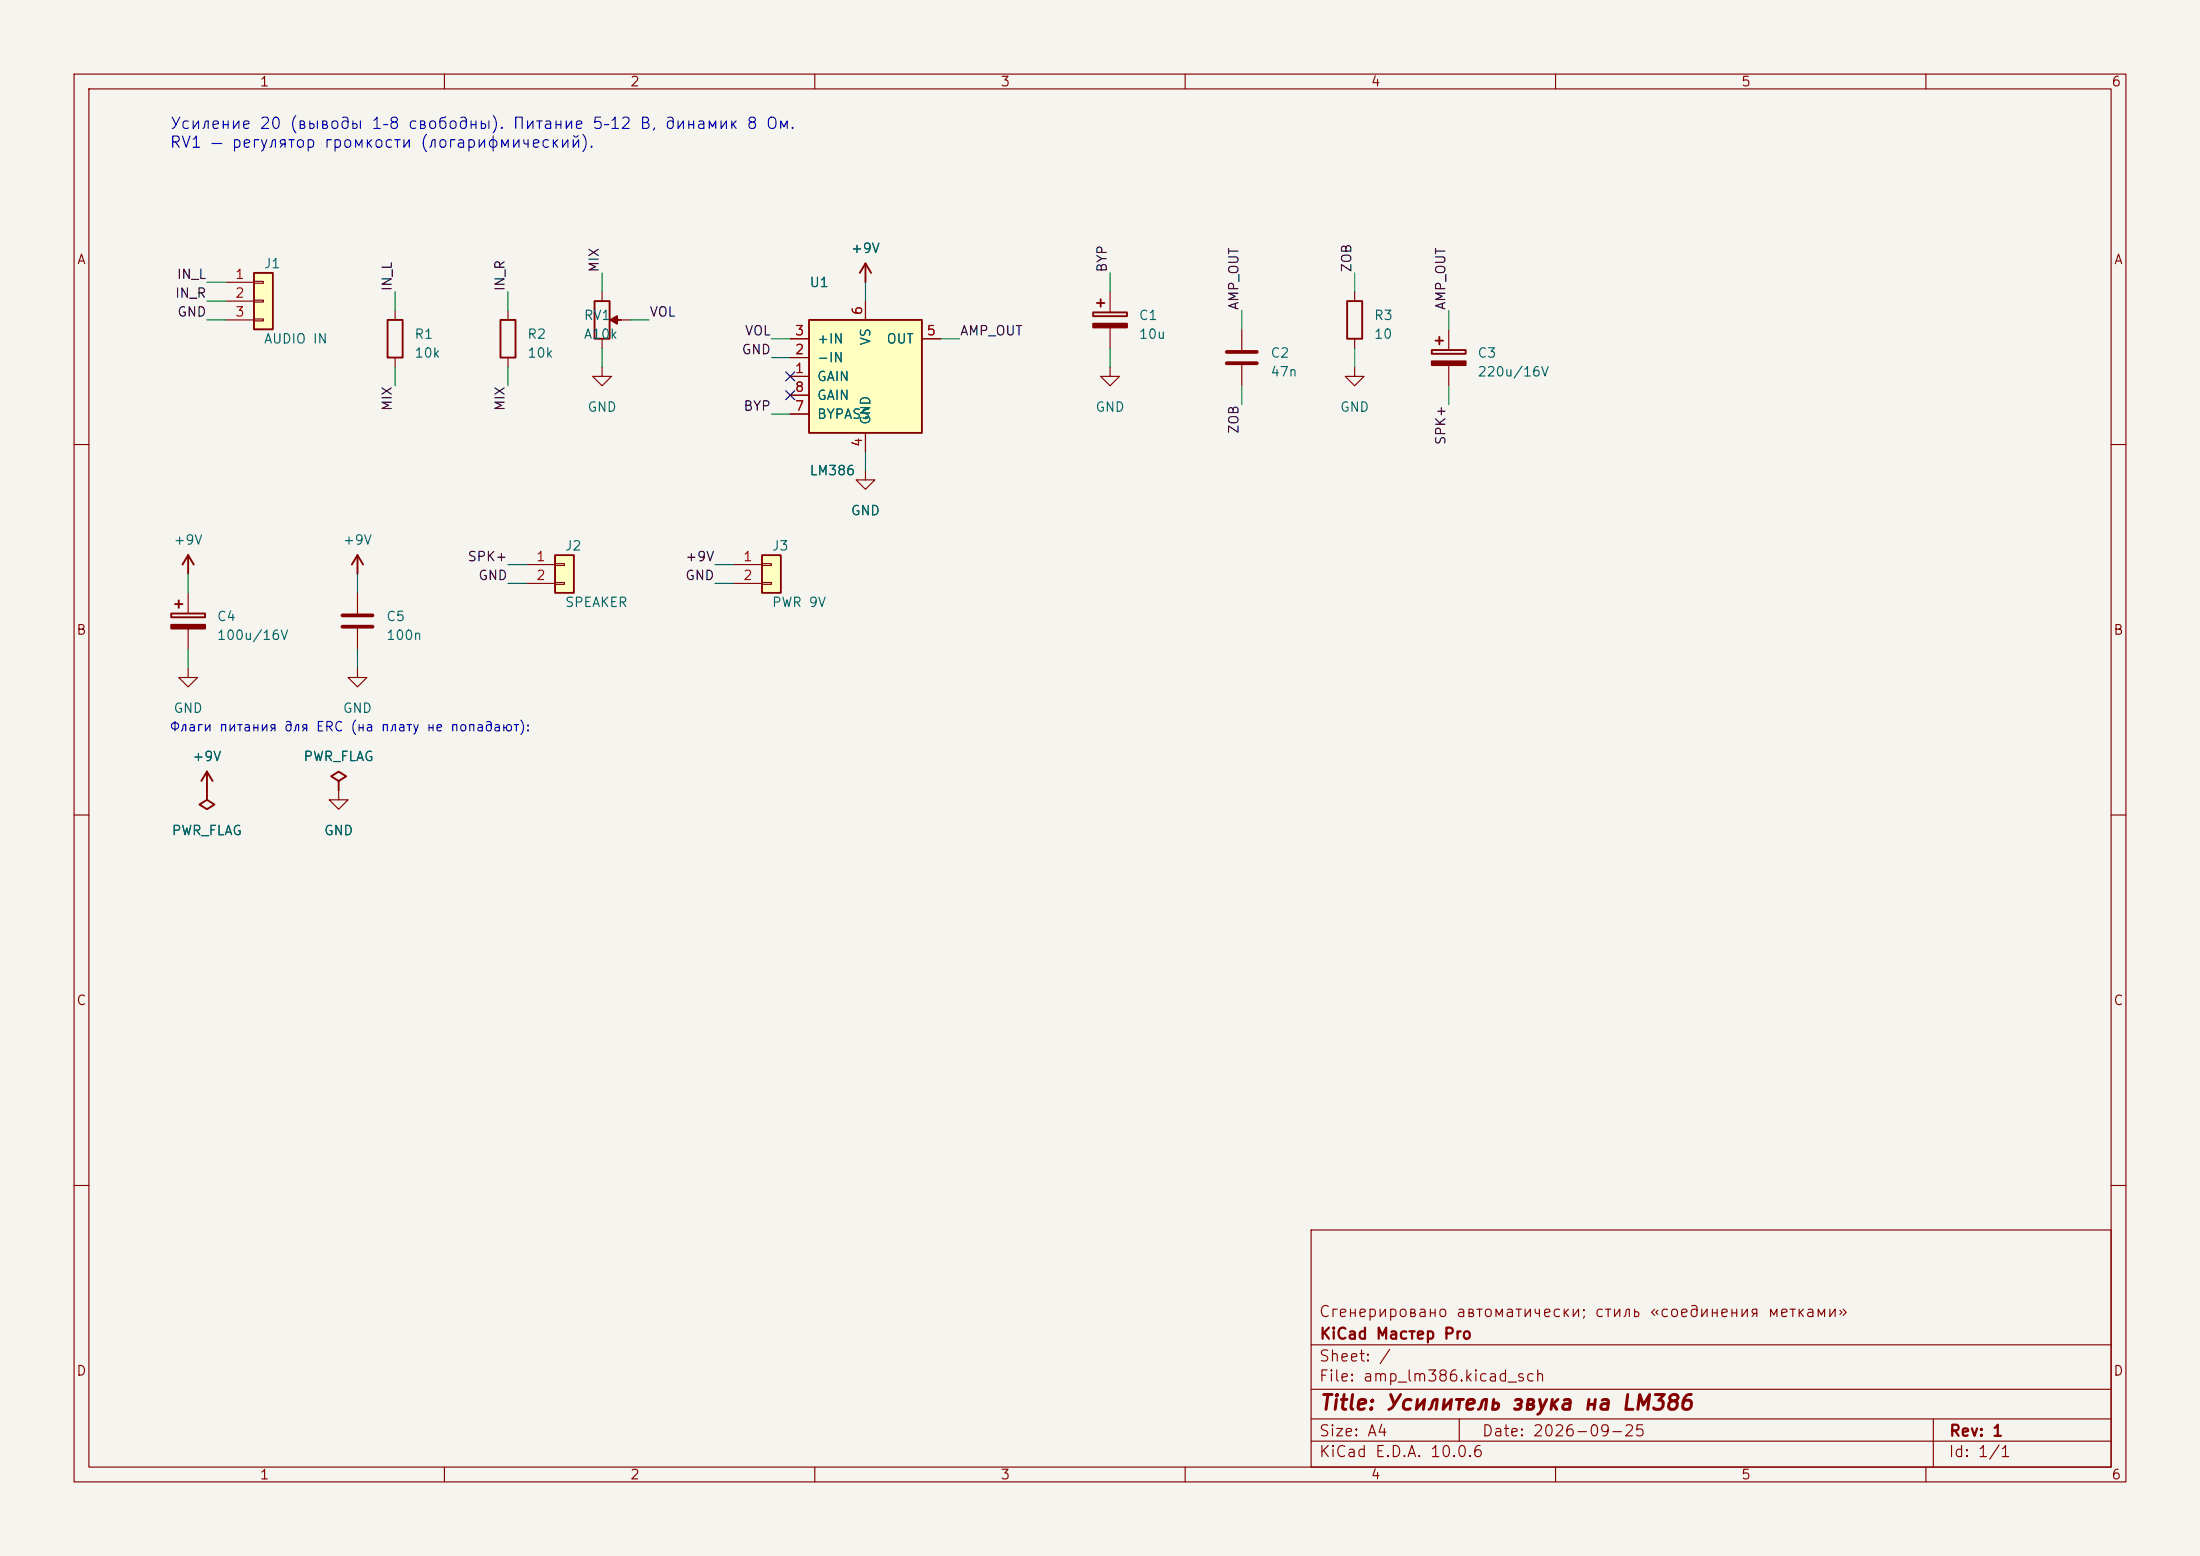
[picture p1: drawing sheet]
(kicad_sch (version 20231120) (generator "eeschema") (generator_version "8.0")
 (paper "A4")
 (title_block (title "Усилитель звука на LM386") (date "2026-09-25") (rev "1") (company "KiCad Мастер Pro") (comment 1 "Сгенерировано автоматически; стиль «соединения метками»"))
 (lib_symbols (symbol "KiCadMaster:Conn_01x03" (pin_numbers) (pin_names (offset 0) hide) (exclude_from_sim no) (in_bom yes) (on_board yes) (property "Reference" "J" (at 0 5.08 0) (effects (font (size 1.27 1.27)))) (property "Value" "Conn_01x03" (at 0 -5.08 0) (effects (font (size 1.27 1.27)))) (property "Footprint" "" (at 0 0 0) (effects (font (size 1.27 1.27)) hide)) (property "Datasheet" "~" (at 0 0 0) (effects (font (size 1.27 1.27)) hide)) (property "Description" "Разъём" (at 0 0 0) (effects (font (size 1.27 1.27)) hide)) (symbol "Conn_01x03_0_1" (rectangle (start -1.27 3.81) (end 1.27 -3.81) (stroke (width 0.254) (type default)) (fill (type background))) (rectangle (start -1.27 2.667) (end 0 2.413) (stroke (width 0.1524) (type default)) (fill (type none))) (rectangle (start -1.27 0.127) (end 0 -0.127) (stroke (width 0.1524) (type default)) (fill (type none))) (rectangle (start -1.27 -2.413) (end 0 -2.667) (stroke (width 0.1524) (type default)) (fill (type none)))) (symbol "Conn_01x03_1_1" (pin passive line (at -5.08 2.54 0) (length 3.81) (name "Pin_1" (effects (font (size 1.27 1.27)))) (number "1" (effects (font (size 1.27 1.27))))) (pin passive line (at -5.08 0 0) (length 3.81) (name "Pin_2" (effects (font (size 1.27 1.27)))) (number "2" (effects (font (size 1.27 1.27))))) (pin passive line (at -5.08 -2.54 0) (length 3.81) (name "Pin_3" (effects (font (size 1.27 1.27)))) (number "3" (effects (font (size 1.27 1.27))))))) (symbol "KiCadMaster:R" (pin_numbers hide) (pin_names (offset 0) hide) (exclude_from_sim no) (in_bom yes) (on_board yes) (property "Reference" "R" (at 2.54 0.635 0) (effects (font (size 1.27 1.27)))) (property "Value" "R" (at 2.54 -1.905 0) (effects (font (size 1.27 1.27)))) (property "Footprint" "" (at 0 0 0) (effects (font (size 1.27 1.27)) hide)) (property "Datasheet" "~" (at 0 0 0) (effects (font (size 1.27 1.27)) hide)) (property "Description" "Резистор" (at 0 0 0) (effects (font (size 1.27 1.27)) hide)) (symbol "R_0_1" (rectangle (start -1.016 -2.54) (end 1.016 2.54) (stroke (width 0.254) (type default)) (fill (type none)))) (symbol "R_1_1" (pin passive line (at 0 3.81 270) (length 1.27) (name "~" (effects (font (size 1.27 1.27)))) (number "1" (effects (font (size 1.27 1.27))))) (pin passive line (at 0 -3.81 90) (length 1.27) (name "~" (effects (font (size 1.27 1.27)))) (number "2" (effects (font (size 1.27 1.27))))))) (symbol "KiCadMaster:R_Potentiometer" (pin_numbers hide) (pin_names (offset 0) hide) (exclude_from_sim no) (in_bom yes) (on_board yes) (property "Reference" "RV" (at -2.54 0.635 0) (effects (font (size 1.27 1.27)))) (property "Value" "R_Potentiometer" (at -2.54 -1.905 0) (effects (font (size 1.27 1.27)))) (property "Footprint" "" (at 0 0 0) (effects (font (size 1.27 1.27)) hide)) (property "Datasheet" "~" (at 0 0 0) (effects (font (size 1.27 1.27)) hide)) (property "Description" "Потенциометр" (at 0 0 0) (effects (font (size 1.27 1.27)) hide)) (symbol "R_Potentiometer_0_1" (rectangle (start -1.016 -2.54) (end 1.016 2.54) (stroke (width 0.254) (type default)) (fill (type none))) (polyline (pts (xy 2.54 0) (xy 1.524 0)) (stroke (width 0.254) (type default)) (fill (type none))) (polyline (pts (xy 1.143 0) (xy 2.032 0.508) (xy 2.032 -0.508) (xy 1.143 0)) (stroke (width 0.254) (type default)) (fill (type outline)))) (symbol "R_Potentiometer_1_1" (pin passive line (at 0 3.81 270) (length 1.27) (name "1" (effects (font (size 1.27 1.27)))) (number "1" (effects (font (size 1.27 1.27))))) (pin passive line (at 3.81 0 180) (length 1.27) (name "2" (effects (font (size 1.27 1.27)))) (number "2" (effects (font (size 1.27 1.27))))) (pin passive line (at 0 -3.81 90) (length 1.27) (name "3" (effects (font (size 1.27 1.27)))) (number "3" (effects (font (size 1.27 1.27))))))) (symbol "KiCadMaster:LM386" (pin_numbers) (pin_names (offset 1.016)) (exclude_from_sim no) (in_bom yes) (on_board yes) (property "Reference" "U" (at -7.62 12.7 0) (effects (font (size 1.27 1.27)))) (property "Value" "LM386" (at -7.62 -12.7 0) (effects (font (size 1.27 1.27)))) (property "Footprint" "" (at 0 0 0) (effects (font (size 1.27 1.27)) hide)) (property "Datasheet" "~" (at 0 0 0) (effects (font (size 1.27 1.27)) hide)) (property "Description" "Аудиоусилитель LM386" (at 0 0 0) (effects (font (size 1.27 1.27)) hide)) (property "ki_keywords" "audio amplifier" (at 0 0 0) (effects (font (size 1.27 1.27)) hide)) (symbol "LM386_0_1" (rectangle (start -7.62 7.62) (end 7.62 -7.62) (stroke (width 0.254) (type default)) (fill (type background)))) (symbol "LM386_1_1" (pin input line (at -10.16 5.08 0) (length 2.54) (name "+IN" (effects (font (size 1.27 1.27)))) (number "3" (effects (font (size 1.27 1.27))))) (pin input line (at -10.16 2.54 0) (length 2.54) (name "-IN" (effects (font (size 1.27 1.27)))) (number "2" (effects (font (size 1.27 1.27))))) (pin passive line (at -10.16 0 0) (length 2.54) (name "GAIN" (effects (font (size 1.27 1.27)))) (number "1" (effects (font (size 1.27 1.27))))) (pin passive line (at -10.16 -2.54 0) (length 2.54) (name "GAIN" (effects (font (size 1.27 1.27)))) (number "8" (effects (font (size 1.27 1.27))))) (pin passive line (at -10.16 -5.08 0) (length 2.54) (name "BYPASS" (effects (font (size 1.27 1.27)))) (number "7" (effects (font (size 1.27 1.27))))) (pin output line (at 10.16 5.08 180) (length 2.54) (name "OUT" (effects (font (size 1.27 1.27)))) (number "5" (effects (font (size 1.27 1.27))))) (pin power_in line (at 0 10.16 270) (length 2.54) (name "VS" (effects (font (size 1.27 1.27)))) (number "6" (effects (font (size 1.27 1.27))))) (pin power_in line (at 0 -10.16 90) (length 2.54) (name "GND" (effects (font (size 1.27 1.27)))) (number "4" (effects (font (size 1.27 1.27))))))) (symbol "KiCadMaster:C_Polarized" (pin_numbers hide) (pin_names (offset 0) hide) (exclude_from_sim no) (in_bom yes) (on_board yes) (property "Reference" "C" (at 3.81 0.635 0) (effects (font (size 1.27 1.27)))) (property "Value" "C_Polarized" (at 3.81 -1.905 0) (effects (font (size 1.27 1.27)))) (property "Footprint" "" (at 0 0 0) (effects (font (size 1.27 1.27)) hide)) (property "Datasheet" "~" (at 0 0 0) (effects (font (size 1.27 1.27)) hide)) (property "Description" "Полярный конденсатор" (at 0 0 0) (effects (font (size 1.27 1.27)) hide)) (symbol "C_Polarized_0_1" (rectangle (start -2.286 0.508) (end 2.286 1.016) (stroke (width 0.254) (type default)) (fill (type none))) (rectangle (start -2.286 -1.016) (end 2.286 -0.508) (stroke (width 0.254) (type default)) (fill (type outline))) (polyline (pts (xy -1.778 2.286) (xy -0.762 2.286)) (stroke (width 0.254) (type default)) (fill (type none))) (polyline (pts (xy -1.27 2.794) (xy -1.27 1.778)) (stroke (width 0.254) (type default)) (fill (type none)))) (symbol "C_Polarized_1_1" (pin passive line (at 0 3.81 270) (length 2.794) (name "~" (effects (font (size 1.27 1.27)))) (number "1" (effects (font (size 1.27 1.27))))) (pin passive line (at 0 -3.81 90) (length 2.794) (name "~" (effects (font (size 1.27 1.27)))) (number "2" (effects (font (size 1.27 1.27))))))) (symbol "KiCadMaster:C" (pin_numbers hide) (pin_names (offset 0) hide) (exclude_from_sim no) (in_bom yes) (on_board yes) (property "Reference" "C" (at 3.81 0.635 0) (effects (font (size 1.27 1.27)))) (property "Value" "C" (at 3.81 -1.905 0) (effects (font (size 1.27 1.27)))) (property "Footprint" "" (at 0 0 0) (effects (font (size 1.27 1.27)) hide)) (property "Datasheet" "~" (at 0 0 0) (effects (font (size 1.27 1.27)) hide)) (property "Description" "Конденсатор" (at 0 0 0) (effects (font (size 1.27 1.27)) hide)) (symbol "C_0_1" (polyline (pts (xy -2.032 0.762) (xy 2.032 0.762)) (stroke (width 0.508) (type default)) (fill (type none))) (polyline (pts (xy -2.032 -0.762) (xy 2.032 -0.762)) (stroke (width 0.508) (type default)) (fill (type none)))) (symbol "C_1_1" (pin passive line (at 0 3.81 270) (length 3.048) (name "~" (effects (font (size 1.27 1.27)))) (number "1" (effects (font (size 1.27 1.27))))) (pin passive line (at 0 -3.81 90) (length 3.048) (name "~" (effects (font (size 1.27 1.27)))) (number "2" (effects (font (size 1.27 1.27))))))) (symbol "KiCadMaster:Conn_01x02" (pin_numbers) (pin_names (offset 0) hide) (exclude_from_sim no) (in_bom yes) (on_board yes) (property "Reference" "J" (at 0 5.08 0) (effects (font (size 1.27 1.27)))) (property "Value" "Conn_01x02" (at 0 -2.54 0) (effects (font (size 1.27 1.27)))) (property "Footprint" "" (at 0 0 0) (effects (font (size 1.27 1.27)) hide)) (property "Datasheet" "~" (at 0 0 0) (effects (font (size 1.27 1.27)) hide)) (property "Description" "Разъём" (at 0 0 0) (effects (font (size 1.27 1.27)) hide)) (symbol "Conn_01x02_0_1" (rectangle (start -1.27 3.81) (end 1.27 -1.27) (stroke (width 0.254) (type default)) (fill (type background))) (rectangle (start -1.27 2.667) (end 0 2.413) (stroke (width 0.1524) (type default)) (fill (type none))) (rectangle (start -1.27 0.127) (end 0 -0.127) (stroke (width 0.1524) (type default)) (fill (type none)))) (symbol "Conn_01x02_1_1" (pin passive line (at -5.08 2.54 0) (length 3.81) (name "Pin_1" (effects (font (size 1.27 1.27)))) (number "1" (effects (font (size 1.27 1.27))))) (pin passive line (at -5.08 0 0) (length 3.81) (name "Pin_2" (effects (font (size 1.27 1.27)))) (number "2" (effects (font (size 1.27 1.27))))))) (symbol "KiCadMaster:GND" (power) (pin_numbers hide) (pin_names (offset 0) hide) (exclude_from_sim no) (in_bom yes) (on_board yes) (property "Reference" "#PWR" (at 0 -6.35 0) (effects (font (size 1.27 1.27)) hide)) (property "Value" "GND" (at 0 -3.81 0) (effects (font (size 1.27 1.27)))) (property "Footprint" "" (at 0 0 0) (effects (font (size 1.27 1.27)) hide)) (property "Datasheet" "~" (at 0 0 0) (effects (font (size 1.27 1.27)) hide)) (property "Description" "Символ питания: GND" (at 0 0 0) (effects (font (size 1.27 1.27)) hide)) (symbol "GND_0_1" (polyline (pts (xy 0 0) (xy 0 -1.27) (xy 1.27 -1.27) (xy 0 -2.54) (xy -1.27 -1.27) (xy 0 -1.27)) (stroke (width 0) (type default)) (fill (type none)))) (symbol "GND_1_1" (pin power_in line (at 0 0 270) (length 0) hide (name "GND" (effects (font (size 1.27 1.27)))) (number "1" (effects (font (size 1.27 1.27))))))) (symbol "KiCadMaster:+9V" (power) (pin_numbers hide) (pin_names (offset 0) hide) (exclude_from_sim no) (in_bom yes) (on_board yes) (property "Reference" "#PWR" (at 0 -3.81 0) (effects (font (size 1.27 1.27)) hide)) (property "Value" "+9V" (at 0 3.556 0) (effects (font (size 1.27 1.27)))) (property "Footprint" "" (at 0 0 0) (effects (font (size 1.27 1.27)) hide)) (property "Datasheet" "~" (at 0 0 0) (effects (font (size 1.27 1.27)) hide)) (property "Description" "Символ питания: +9V" (at 0 0 0) (effects (font (size 1.27 1.27)) hide)) (symbol "+9V_0_1" (polyline (pts (xy -0.762 1.27) (xy 0 2.54)) (stroke (width 0.254) (type default)) (fill (type none))) (polyline (pts (xy 0 0) (xy 0 2.54)) (stroke (width 0.254) (type default)) (fill (type none))) (polyline (pts (xy 0 2.54) (xy 0.762 1.27)) (stroke (width 0.254) (type default)) (fill (type none)))) (symbol "+9V_1_1" (pin power_in line (at 0 0 90) (length 0) hide (name "+9V" (effects (font (size 1.27 1.27)))) (number "1" (effects (font (size 1.27 1.27))))))) (symbol "KiCadMaster:PWR_FLAG" (power) (pin_numbers hide) (pin_names (offset 0) hide) (exclude_from_sim no) (in_bom yes) (on_board yes) (property "Reference" "#FLG" (at 0 1.905 0) (effects (font (size 1.27 1.27)) hide)) (property "Value" "PWR_FLAG" (at 0 3.81 0) (effects (font (size 1.27 1.27)))) (property "Footprint" "" (at 0 0 0) (effects (font (size 1.27 1.27)) hide)) (property "Datasheet" "~" (at 0 0 0) (effects (font (size 1.27 1.27)) hide)) (property "Description" "Флаг: цепь запитана извне (для ERC)" (at 0 0 0) (effects (font (size 1.27 1.27)) hide)) (symbol "PWR_FLAG_0_1" (polyline (pts (xy 0 0) (xy 0 1.27) (xy -1.016 1.905) (xy 0 2.54) (xy 1.016 1.905) (xy 0 1.27)) (stroke (width 0.254) (type default)) (fill (type none)))) (symbol "PWR_FLAG_1_1" (pin power_out line (at 0 0 90) (length 0) hide (name "pwr" (effects (font (size 1.27 1.27)))) (number "1" (effects (font (size 1.27 1.27))))))))
 (symbol (lib_id "KiCadMaster:Conn_01x03") (at 35.56 40.64 0) (unit 1) (exclude_from_sim no) (in_bom yes) (on_board yes) (dnp no) (property "Reference" "J1" (at 35.56 35.56 0) (effects (font (size 1.27 1.27)) (justify left))) (property "Value" "AUDIO IN" (at 35.56 45.72 0) (effects (font (size 1.27 1.27)) (justify left))) (property "Footprint" "Connector_PinHeader_2.54mm:PinHeader_1x03_P2.54mm_Vertical" (at 35.56 40.64 0) (effects (font (size 1.27 1.27)) hide)) (property "Datasheet" "~" (at 35.56 40.64 0) (effects (font (size 1.27 1.27)) hide)) (property "Description" "Линейный вход (L+R смешиваются резисторами)" (at 35.56 40.64 0) (effects (font (size 1.27 1.27)) hide)) (pin "1") (pin "2") (pin "3"))
 (wire (pts (xy 30.48 38.1) (xy 27.94 38.1)) (stroke (width 0) (type default)))
 (label "IN_L" (at 27.94 38.1 180) (fields_autoplaced yes) (effects (font (size 1.27 1.27)) (justify right bottom)))
 (wire (pts (xy 30.48 40.64) (xy 27.94 40.64)) (stroke (width 0) (type default)))
 (label "IN_R" (at 27.94 40.64 180) (fields_autoplaced yes) (effects (font (size 1.27 1.27)) (justify right bottom)))
 (wire (pts (xy 30.48 43.18) (xy 27.94 43.18)) (stroke (width 0) (type default)))
 (label "GND" (at 27.94 43.18 180) (fields_autoplaced yes) (effects (font (size 1.27 1.27)) (justify right bottom)))
 (symbol (lib_id "KiCadMaster:R") (at 53.34 45.72 0) (unit 1) (exclude_from_sim no) (in_bom yes) (on_board yes) (dnp no) (property "Reference" "R1" (at 55.88 45.085 0) (effects (font (size 1.27 1.27)) (justify left))) (property "Value" "10k" (at 55.88 47.625 0) (effects (font (size 1.27 1.27)) (justify left))) (property "Footprint" "Resistor_SMD:R_0805_2012Metric" (at 53.34 45.72 0) (effects (font (size 1.27 1.27)) hide)) (property "Datasheet" "~" (at 53.34 45.72 0) (effects (font (size 1.27 1.27)) hide)) (property "Description" "Смешение левого" (at 53.34 45.72 0) (effects (font (size 1.27 1.27)) hide)) (pin "1") (pin "2"))
 (wire (pts (xy 53.34 41.91) (xy 53.34 39.37)) (stroke (width 0) (type default)))
 (label "IN_L" (at 53.34 39.37 90) (fields_autoplaced yes) (effects (font (size 1.27 1.27)) (justify left bottom)))
 (wire (pts (xy 53.34 49.53) (xy 53.34 52.07)) (stroke (width 0) (type default)))
 (label "MIX" (at 53.34 52.07 270) (fields_autoplaced yes) (effects (font (size 1.27 1.27)) (justify right bottom)))
 (symbol (lib_id "KiCadMaster:R") (at 68.58 45.72 0) (unit 1) (exclude_from_sim no) (in_bom yes) (on_board yes) (dnp no) (property "Reference" "R2" (at 71.12 45.085 0) (effects (font (size 1.27 1.27)) (justify left))) (property "Value" "10k" (at 71.12 47.625 0) (effects (font (size 1.27 1.27)) (justify left))) (property "Footprint" "Resistor_SMD:R_0805_2012Metric" (at 68.58 45.72 0) (effects (font (size 1.27 1.27)) hide)) (property "Datasheet" "~" (at 68.58 45.72 0) (effects (font (size 1.27 1.27)) hide)) (property "Description" "Смешение правого" (at 68.58 45.72 0) (effects (font (size 1.27 1.27)) hide)) (pin "1") (pin "2"))
 (wire (pts (xy 68.58 41.91) (xy 68.58 39.37)) (stroke (width 0) (type default)))
 (label "IN_R" (at 68.58 39.37 90) (fields_autoplaced yes) (effects (font (size 1.27 1.27)) (justify left bottom)))
 (wire (pts (xy 68.58 49.53) (xy 68.58 52.07)) (stroke (width 0) (type default)))
 (label "MIX" (at 68.58 52.07 270) (fields_autoplaced yes) (effects (font (size 1.27 1.27)) (justify right bottom)))
 (symbol (lib_id "KiCadMaster:R_Potentiometer") (at 81.28 43.18 0) (unit 1) (exclude_from_sim no) (in_bom yes) (on_board yes) (dnp no) (property "Reference" "RV1" (at 78.74 42.545 0) (effects (font (size 1.27 1.27)) (justify left))) (property "Value" "A10k" (at 78.74 45.085 0) (effects (font (size 1.27 1.27)) (justify left))) (property "Footprint" "Potentiometer_THT:Potentiometer_Alps_RK09K_Single_Vertical" (at 81.28 43.18 0) (effects (font (size 1.27 1.27)) hide)) (property "Datasheet" "~" (at 81.28 43.18 0) (effects (font (size 1.27 1.27)) hide)) (property "Description" "Громкость" (at 81.28 43.18 0) (effects (font (size 1.27 1.27)) hide)) (pin "1") (pin "2") (pin "3"))
 (wire (pts (xy 81.28 39.37) (xy 81.28 36.83)) (stroke (width 0) (type default)))
 (label "MIX" (at 81.28 36.83 90) (fields_autoplaced yes) (effects (font (size 1.27 1.27)) (justify left bottom)))
 (wire (pts (xy 85.09 43.18) (xy 87.63 43.18)) (stroke (width 0) (type default)))
 (label "VOL" (at 87.63 43.18 0) (fields_autoplaced yes) (effects (font (size 1.27 1.27)) (justify left bottom)))
 (wire (pts (xy 81.28 46.99) (xy 81.28 49.53)) (stroke (width 0) (type default)))
 (symbol (lib_id "KiCadMaster:GND") (at 81.28 49.53 0) (unit 1) (exclude_from_sim no) (in_bom yes) (on_board yes) (dnp no) (property "Reference" "#PWR01" (at 81.28 49.53 0) (effects (font (size 1.27 1.27)) hide)) (property "Value" "GND" (at 81.28 54.93 0) (effects (font (size 1.27 1.27)))) (property "Footprint" "" (at 81.28 49.53 0) (effects (font (size 1.27 1.27)) hide)) (property "Datasheet" "" (at 81.28 49.53 0) (effects (font (size 1.27 1.27)) hide)) (property "Description" "" (at 81.28 49.53 0) (effects (font (size 1.27 1.27)) hide)) (pin "1"))
 (symbol (lib_id "KiCadMaster:LM386") (at 116.84 50.8 0) (unit 1) (exclude_from_sim no) (in_bom yes) (on_board yes) (dnp no) (property "Reference" "U1" (at 109.22 38.1 0) (effects (font (size 1.27 1.27)) (justify left))) (property "Value" "LM386" (at 109.22 63.5 0) (effects (font (size 1.27 1.27)) (justify left))) (property "Footprint" "Package_DIP:DIP-8_W7.62mm" (at 116.84 50.8 0) (effects (font (size 1.27 1.27)) hide)) (property "Datasheet" "~" (at 116.84 50.8 0) (effects (font (size 1.27 1.27)) hide)) (property "Description" "Усилитель" (at 116.84 50.8 0) (effects (font (size 1.27 1.27)) hide)) (pin "3") (pin "2") (pin "1") (pin "8") (pin "7") (pin "5") (pin "6") (pin "4"))
 (wire (pts (xy 106.68 45.72) (xy 104.14 45.72)) (stroke (width 0) (type default)))
 (label "VOL" (at 104.14 45.72 180) (fields_autoplaced yes) (effects (font (size 1.27 1.27)) (justify right bottom)))
 (wire (pts (xy 106.68 48.26) (xy 104.14 48.26)) (stroke (width 0) (type default)))
 (label "GND" (at 104.14 48.26 180) (fields_autoplaced yes) (effects (font (size 1.27 1.27)) (justify right bottom)))
 (no_connect (at 106.68 50.8))
 (no_connect (at 106.68 53.34))
 (wire (pts (xy 106.68 55.88) (xy 104.14 55.88)) (stroke (width 0) (type default)))
 (label "BYP" (at 104.14 55.88 180) (fields_autoplaced yes) (effects (font (size 1.27 1.27)) (justify right bottom)))
 (wire (pts (xy 127 45.72) (xy 129.54 45.72)) (stroke (width 0) (type default)))
 (label "AMP_OUT" (at 129.54 45.72 0) (fields_autoplaced yes) (effects (font (size 1.27 1.27)) (justify left bottom)))
 (wire (pts (xy 116.84 40.64) (xy 116.84 38.1)) (stroke (width 0) (type default)))
 (symbol (lib_id "KiCadMaster:+9V") (at 116.84 38.1 0) (unit 1) (exclude_from_sim no) (in_bom yes) (on_board yes) (dnp no) (property "Reference" "#PWR02" (at 116.84 38.1 0) (effects (font (size 1.27 1.27)) hide)) (property "Value" "+9V" (at 116.84 33.5 0) (effects (font (size 1.27 1.27)))) (property "Footprint" "" (at 116.84 38.1 0) (effects (font (size 1.27 1.27)) hide)) (property "Datasheet" "" (at 116.84 38.1 0) (effects (font (size 1.27 1.27)) hide)) (property "Description" "" (at 116.84 38.1 0) (effects (font (size 1.27 1.27)) hide)) (pin "1"))
 (wire (pts (xy 116.84 60.96) (xy 116.84 63.5)) (stroke (width 0) (type default)))
 (symbol (lib_id "KiCadMaster:GND") (at 116.84 63.5 0) (unit 1) (exclude_from_sim no) (in_bom yes) (on_board yes) (dnp no) (property "Reference" "#PWR03" (at 116.84 63.5 0) (effects (font (size 1.27 1.27)) hide)) (property "Value" "GND" (at 116.84 68.9 0) (effects (font (size 1.27 1.27)))) (property "Footprint" "" (at 116.84 63.5 0) (effects (font (size 1.27 1.27)) hide)) (property "Datasheet" "" (at 116.84 63.5 0) (effects (font (size 1.27 1.27)) hide)) (property "Description" "" (at 116.84 63.5 0) (effects (font (size 1.27 1.27)) hide)) (pin "1"))
 (symbol (lib_id "KiCadMaster:C_Polarized") (at 149.86 43.18 0) (unit 1) (exclude_from_sim no) (in_bom yes) (on_board yes) (dnp no) (property "Reference" "C1" (at 153.67 42.545 0) (effects (font (size 1.27 1.27)) (justify left))) (property "Value" "10u" (at 153.67 45.085 0) (effects (font (size 1.27 1.27)) (justify left))) (property "Footprint" "Capacitor_THT:CP_Radial_D5.0mm_P2.00mm" (at 149.86 43.18 0) (effects (font (size 1.27 1.27)) hide)) (property "Datasheet" "~" (at 149.86 43.18 0) (effects (font (size 1.27 1.27)) hide)) (property "Description" "Bypass (подавление пульсаций)" (at 149.86 43.18 0) (effects (font (size 1.27 1.27)) hide)) (pin "1") (pin "2"))
 (wire (pts (xy 149.86 39.37) (xy 149.86 36.83)) (stroke (width 0) (type default)))
 (label "BYP" (at 149.86 36.83 90) (fields_autoplaced yes) (effects (font (size 1.27 1.27)) (justify left bottom)))
 (wire (pts (xy 149.86 46.99) (xy 149.86 49.53)) (stroke (width 0) (type default)))
 (symbol (lib_id "KiCadMaster:GND") (at 149.86 49.53 0) (unit 1) (exclude_from_sim no) (in_bom yes) (on_board yes) (dnp no) (property "Reference" "#PWR04" (at 149.86 49.53 0) (effects (font (size 1.27 1.27)) hide)) (property "Value" "GND" (at 149.86 54.93 0) (effects (font (size 1.27 1.27)))) (property "Footprint" "" (at 149.86 49.53 0) (effects (font (size 1.27 1.27)) hide)) (property "Datasheet" "" (at 149.86 49.53 0) (effects (font (size 1.27 1.27)) hide)) (property "Description" "" (at 149.86 49.53 0) (effects (font (size 1.27 1.27)) hide)) (pin "1"))
 (symbol (lib_id "KiCadMaster:C") (at 167.64 48.26 0) (unit 1) (exclude_from_sim no) (in_bom yes) (on_board yes) (dnp no) (property "Reference" "C2" (at 171.45 47.625 0) (effects (font (size 1.27 1.27)) (justify left))) (property "Value" "47n" (at 171.45 50.165 0) (effects (font (size 1.27 1.27)) (justify left))) (property "Footprint" "Capacitor_SMD:C_0805_2012Metric" (at 167.64 48.26 0) (effects (font (size 1.27 1.27)) hide)) (property "Datasheet" "~" (at 167.64 48.26 0) (effects (font (size 1.27 1.27)) hide)) (property "Description" "Цепь Зобеля" (at 167.64 48.26 0) (effects (font (size 1.27 1.27)) hide)) (pin "1") (pin "2"))
 (wire (pts (xy 167.64 44.45) (xy 167.64 41.91)) (stroke (width 0) (type default)))
 (label "AMP_OUT" (at 167.64 41.91 90) (fields_autoplaced yes) (effects (font (size 1.27 1.27)) (justify left bottom)))
 (wire (pts (xy 167.64 52.07) (xy 167.64 54.61)) (stroke (width 0) (type default)))
 (label "ZOB" (at 167.64 54.61 270) (fields_autoplaced yes) (effects (font (size 1.27 1.27)) (justify right bottom)))
 (symbol (lib_id "KiCadMaster:R") (at 182.88 43.18 0) (unit 1) (exclude_from_sim no) (in_bom yes) (on_board yes) (dnp no) (property "Reference" "R3" (at 185.42 42.545 0) (effects (font (size 1.27 1.27)) (justify left))) (property "Value" "10" (at 185.42 45.085 0) (effects (font (size 1.27 1.27)) (justify left))) (property "Footprint" "Resistor_SMD:R_0805_2012Metric" (at 182.88 43.18 0) (effects (font (size 1.27 1.27)) hide)) (property "Datasheet" "~" (at 182.88 43.18 0) (effects (font (size 1.27 1.27)) hide)) (property "Description" "Цепь Зобеля" (at 182.88 43.18 0) (effects (font (size 1.27 1.27)) hide)) (pin "1") (pin "2"))
 (wire (pts (xy 182.88 39.37) (xy 182.88 36.83)) (stroke (width 0) (type default)))
 (label "ZOB" (at 182.88 36.83 90) (fields_autoplaced yes) (effects (font (size 1.27 1.27)) (justify left bottom)))
 (wire (pts (xy 182.88 46.99) (xy 182.88 49.53)) (stroke (width 0) (type default)))
 (symbol (lib_id "KiCadMaster:GND") (at 182.88 49.53 0) (unit 1) (exclude_from_sim no) (in_bom yes) (on_board yes) (dnp no) (property "Reference" "#PWR05" (at 182.88 49.53 0) (effects (font (size 1.27 1.27)) hide)) (property "Value" "GND" (at 182.88 54.93 0) (effects (font (size 1.27 1.27)))) (property "Footprint" "" (at 182.88 49.53 0) (effects (font (size 1.27 1.27)) hide)) (property "Datasheet" "" (at 182.88 49.53 0) (effects (font (size 1.27 1.27)) hide)) (property "Description" "" (at 182.88 49.53 0) (effects (font (size 1.27 1.27)) hide)) (pin "1"))
 (symbol (lib_id "KiCadMaster:C_Polarized") (at 195.58 48.26 0) (unit 1) (exclude_from_sim no) (in_bom yes) (on_board yes) (dnp no) (property "Reference" "C3" (at 199.39 47.625 0) (effects (font (size 1.27 1.27)) (justify left))) (property "Value" "220u/16V" (at 199.39 50.165 0) (effects (font (size 1.27 1.27)) (justify left))) (property "Footprint" "Capacitor_THT:CP_Radial_D8.0mm_P3.50mm" (at 195.58 48.26 0) (effects (font (size 1.27 1.27)) hide)) (property "Datasheet" "~" (at 195.58 48.26 0) (effects (font (size 1.27 1.27)) hide)) (property "Description" "Разделительный выходной" (at 195.58 48.26 0) (effects (font (size 1.27 1.27)) hide)) (pin "1") (pin "2"))
 (wire (pts (xy 195.58 44.45) (xy 195.58 41.91)) (stroke (width 0) (type default)))
 (label "AMP_OUT" (at 195.58 41.91 90) (fields_autoplaced yes) (effects (font (size 1.27 1.27)) (justify left bottom)))
 (wire (pts (xy 195.58 52.07) (xy 195.58 54.61)) (stroke (width 0) (type default)))
 (label "SPK+" (at 195.58 54.61 270) (fields_autoplaced yes) (effects (font (size 1.27 1.27)) (justify right bottom)))
 (symbol (lib_id "KiCadMaster:C_Polarized") (at 25.4 83.82 0) (unit 1) (exclude_from_sim no) (in_bom yes) (on_board yes) (dnp no) (property "Reference" "C4" (at 29.21 83.185 0) (effects (font (size 1.27 1.27)) (justify left))) (property "Value" "100u/16V" (at 29.21 85.725 0) (effects (font (size 1.27 1.27)) (justify left))) (property "Footprint" "Capacitor_THT:CP_Radial_D6.3mm_P2.50mm" (at 25.4 83.82 0) (effects (font (size 1.27 1.27)) hide)) (property "Datasheet" "~" (at 25.4 83.82 0) (effects (font (size 1.27 1.27)) hide)) (property "Description" "Фильтр питания" (at 25.4 83.82 0) (effects (font (size 1.27 1.27)) hide)) (pin "1") (pin "2"))
 (wire (pts (xy 25.4 80.01) (xy 25.4 77.47)) (stroke (width 0) (type default)))
 (symbol (lib_id "KiCadMaster:+9V") (at 25.4 77.47 0) (unit 1) (exclude_from_sim no) (in_bom yes) (on_board yes) (dnp no) (property "Reference" "#PWR06" (at 25.4 77.47 0) (effects (font (size 1.27 1.27)) hide)) (property "Value" "+9V" (at 25.4 72.87 0) (effects (font (size 1.27 1.27)))) (property "Footprint" "" (at 25.4 77.47 0) (effects (font (size 1.27 1.27)) hide)) (property "Datasheet" "" (at 25.4 77.47 0) (effects (font (size 1.27 1.27)) hide)) (property "Description" "" (at 25.4 77.47 0) (effects (font (size 1.27 1.27)) hide)) (pin "1"))
 (wire (pts (xy 25.4 87.63) (xy 25.4 90.17)) (stroke (width 0) (type default)))
 (symbol (lib_id "KiCadMaster:GND") (at 25.4 90.17 0) (unit 1) (exclude_from_sim no) (in_bom yes) (on_board yes) (dnp no) (property "Reference" "#PWR07" (at 25.4 90.17 0) (effects (font (size 1.27 1.27)) hide)) (property "Value" "GND" (at 25.4 95.57 0) (effects (font (size 1.27 1.27)))) (property "Footprint" "" (at 25.4 90.17 0) (effects (font (size 1.27 1.27)) hide)) (property "Datasheet" "" (at 25.4 90.17 0) (effects (font (size 1.27 1.27)) hide)) (property "Description" "" (at 25.4 90.17 0) (effects (font (size 1.27 1.27)) hide)) (pin "1"))
 (symbol (lib_id "KiCadMaster:C") (at 48.26 83.82 0) (unit 1) (exclude_from_sim no) (in_bom yes) (on_board yes) (dnp no) (property "Reference" "C5" (at 52.07 83.185 0) (effects (font (size 1.27 1.27)) (justify left))) (property "Value" "100n" (at 52.07 85.725 0) (effects (font (size 1.27 1.27)) (justify left))) (property "Footprint" "Capacitor_SMD:C_0805_2012Metric" (at 48.26 83.82 0) (effects (font (size 1.27 1.27)) hide)) (property "Datasheet" "~" (at 48.26 83.82 0) (effects (font (size 1.27 1.27)) hide)) (property "Description" "Развязка" (at 48.26 83.82 0) (effects (font (size 1.27 1.27)) hide)) (pin "1") (pin "2"))
 (wire (pts (xy 48.26 80.01) (xy 48.26 77.47)) (stroke (width 0) (type default)))
 (symbol (lib_id "KiCadMaster:+9V") (at 48.26 77.47 0) (unit 1) (exclude_from_sim no) (in_bom yes) (on_board yes) (dnp no) (property "Reference" "#PWR08" (at 48.26 77.47 0) (effects (font (size 1.27 1.27)) hide)) (property "Value" "+9V" (at 48.26 72.87 0) (effects (font (size 1.27 1.27)))) (property "Footprint" "" (at 48.26 77.47 0) (effects (font (size 1.27 1.27)) hide)) (property "Datasheet" "" (at 48.26 77.47 0) (effects (font (size 1.27 1.27)) hide)) (property "Description" "" (at 48.26 77.47 0) (effects (font (size 1.27 1.27)) hide)) (pin "1"))
 (wire (pts (xy 48.26 87.63) (xy 48.26 90.17)) (stroke (width 0) (type default)))
 (symbol (lib_id "KiCadMaster:GND") (at 48.26 90.17 0) (unit 1) (exclude_from_sim no) (in_bom yes) (on_board yes) (dnp no) (property "Reference" "#PWR09" (at 48.26 90.17 0) (effects (font (size 1.27 1.27)) hide)) (property "Value" "GND" (at 48.26 95.57 0) (effects (font (size 1.27 1.27)))) (property "Footprint" "" (at 48.26 90.17 0) (effects (font (size 1.27 1.27)) hide)) (property "Datasheet" "" (at 48.26 90.17 0) (effects (font (size 1.27 1.27)) hide)) (property "Description" "" (at 48.26 90.17 0) (effects (font (size 1.27 1.27)) hide)) (pin "1"))
 (symbol (lib_id "KiCadMaster:Conn_01x02") (at 76.2 78.74 0) (unit 1) (exclude_from_sim no) (in_bom yes) (on_board yes) (dnp no) (property "Reference" "J2" (at 76.2 73.66 0) (effects (font (size 1.27 1.27)) (justify left))) (property "Value" "SPEAKER" (at 76.2 81.28 0) (effects (font (size 1.27 1.27)) (justify left))) (property "Footprint" "Connector_JST:JST_XH_B2B-XH-A_1x02_P2.50mm_Vertical" (at 76.2 78.74 0) (effects (font (size 1.27 1.27)) hide)) (property "Datasheet" "~" (at 76.2 78.74 0) (effects (font (size 1.27 1.27)) hide)) (property "Description" "Динамик 8 Ом" (at 76.2 78.74 0) (effects (font (size 1.27 1.27)) hide)) (pin "1") (pin "2"))
 (wire (pts (xy 71.12 76.2) (xy 68.58 76.2)) (stroke (width 0) (type default)))
 (label "SPK+" (at 68.58 76.2 180) (fields_autoplaced yes) (effects (font (size 1.27 1.27)) (justify right bottom)))
 (wire (pts (xy 71.12 78.74) (xy 68.58 78.74)) (stroke (width 0) (type default)))
 (label "GND" (at 68.58 78.74 180) (fields_autoplaced yes) (effects (font (size 1.27 1.27)) (justify right bottom)))
 (symbol (lib_id "KiCadMaster:Conn_01x02") (at 104.14 78.74 0) (unit 1) (exclude_from_sim no) (in_bom yes) (on_board yes) (dnp no) (property "Reference" "J3" (at 104.14 73.66 0) (effects (font (size 1.27 1.27)) (justify left))) (property "Value" "PWR 9V" (at 104.14 81.28 0) (effects (font (size 1.27 1.27)) (justify left))) (property "Footprint" "Connector_PinHeader_2.54mm:PinHeader_1x02_P2.54mm_Vertical" (at 104.14 78.74 0) (effects (font (size 1.27 1.27)) hide)) (property "Datasheet" "~" (at 104.14 78.74 0) (effects (font (size 1.27 1.27)) hide)) (property "Description" "Питание" (at 104.14 78.74 0) (effects (font (size 1.27 1.27)) hide)) (pin "1") (pin "2"))
 (wire (pts (xy 99.06 76.2) (xy 96.52 76.2)) (stroke (width 0) (type default)))
 (label "+9V" (at 96.52 76.2 180) (fields_autoplaced yes) (effects (font (size 1.27 1.27)) (justify right bottom)))
 (wire (pts (xy 99.06 78.74) (xy 96.52 78.74)) (stroke (width 0) (type default)))
 (label "GND" (at 96.52 78.74 180) (fields_autoplaced yes) (effects (font (size 1.27 1.27)) (justify right bottom)))
 (text "Флаги питания для ERC (на плату не попадают):" (exclude_from_sim no) (at 22.86 99.06 0) (effects (font (size 1.27 1.27)) (justify left bottom)))
 (symbol (lib_id "KiCadMaster:+9V") (at 27.94 106.68 0) (unit 1) (exclude_from_sim no) (in_bom yes) (on_board yes) (dnp no) (property "Reference" "#PWR10" (at 27.94 106.68 0) (effects (font (size 1.27 1.27)) hide)) (property "Value" "+9V" (at 27.94 102.08 0) (effects (font (size 1.27 1.27)))) (property "Footprint" "" (at 27.94 106.68 0) (effects (font (size 1.27 1.27)) hide)) (property "Datasheet" "" (at 27.94 106.68 0) (effects (font (size 1.27 1.27)) hide)) (property "Description" "" (at 27.94 106.68 0) (effects (font (size 1.27 1.27)) hide)) (pin "1"))
 (symbol (lib_id "KiCadMaster:PWR_FLAG") (at 27.94 106.68 180) (unit 1) (exclude_from_sim no) (in_bom yes) (on_board yes) (dnp no) (property "Reference" "#FLG11" (at 27.94 106.68 0) (effects (font (size 1.27 1.27)) hide)) (property "Value" "PWR_FLAG" (at 27.94 112.08 0) (effects (font (size 1.27 1.27)))) (property "Footprint" "" (at 27.94 106.68 0) (effects (font (size 1.27 1.27)) hide)) (property "Datasheet" "" (at 27.94 106.68 0) (effects (font (size 1.27 1.27)) hide)) (property "Description" "" (at 27.94 106.68 0) (effects (font (size 1.27 1.27)) hide)) (pin "1"))
 (symbol (lib_id "KiCadMaster:GND") (at 45.72 106.68 0) (unit 1) (exclude_from_sim no) (in_bom yes) (on_board yes) (dnp no) (property "Reference" "#PWR12" (at 45.72 106.68 0) (effects (font (size 1.27 1.27)) hide)) (property "Value" "GND" (at 45.72 112.08 0) (effects (font (size 1.27 1.27)))) (property "Footprint" "" (at 45.72 106.68 0) (effects (font (size 1.27 1.27)) hide)) (property "Datasheet" "" (at 45.72 106.68 0) (effects (font (size 1.27 1.27)) hide)) (property "Description" "" (at 45.72 106.68 0) (effects (font (size 1.27 1.27)) hide)) (pin "1"))
 (symbol (lib_id "KiCadMaster:PWR_FLAG") (at 45.72 106.68 0) (unit 1) (exclude_from_sim no) (in_bom yes) (on_board yes) (dnp no) (property "Reference" "#FLG13" (at 45.72 106.68 0) (effects (font (size 1.27 1.27)) hide)) (property "Value" "PWR_FLAG" (at 45.72 102.08 0) (effects (font (size 1.27 1.27)))) (property "Footprint" "" (at 45.72 106.68 0) (effects (font (size 1.27 1.27)) hide)) (property "Datasheet" "" (at 45.72 106.68 0) (effects (font (size 1.27 1.27)) hide)) (property "Description" "" (at 45.72 106.68 0) (effects (font (size 1.27 1.27)) hide)) (pin "1"))
 (text "Усиление 20 (выводы 1–8 свободны). Питание 5–12 В, динамик 8 Ом." (exclude_from_sim no) (at 22.86 17.78 0) (effects (font (size 1.524 1.524)) (justify left bottom)))
 (text "RV1 — регулятор громкости (логарифмический)." (exclude_from_sim no) (at 22.86 20.32 0) (effects (font (size 1.524 1.524)) (justify left bottom)))
 (sheet_instances (path "" (page "1"))))
